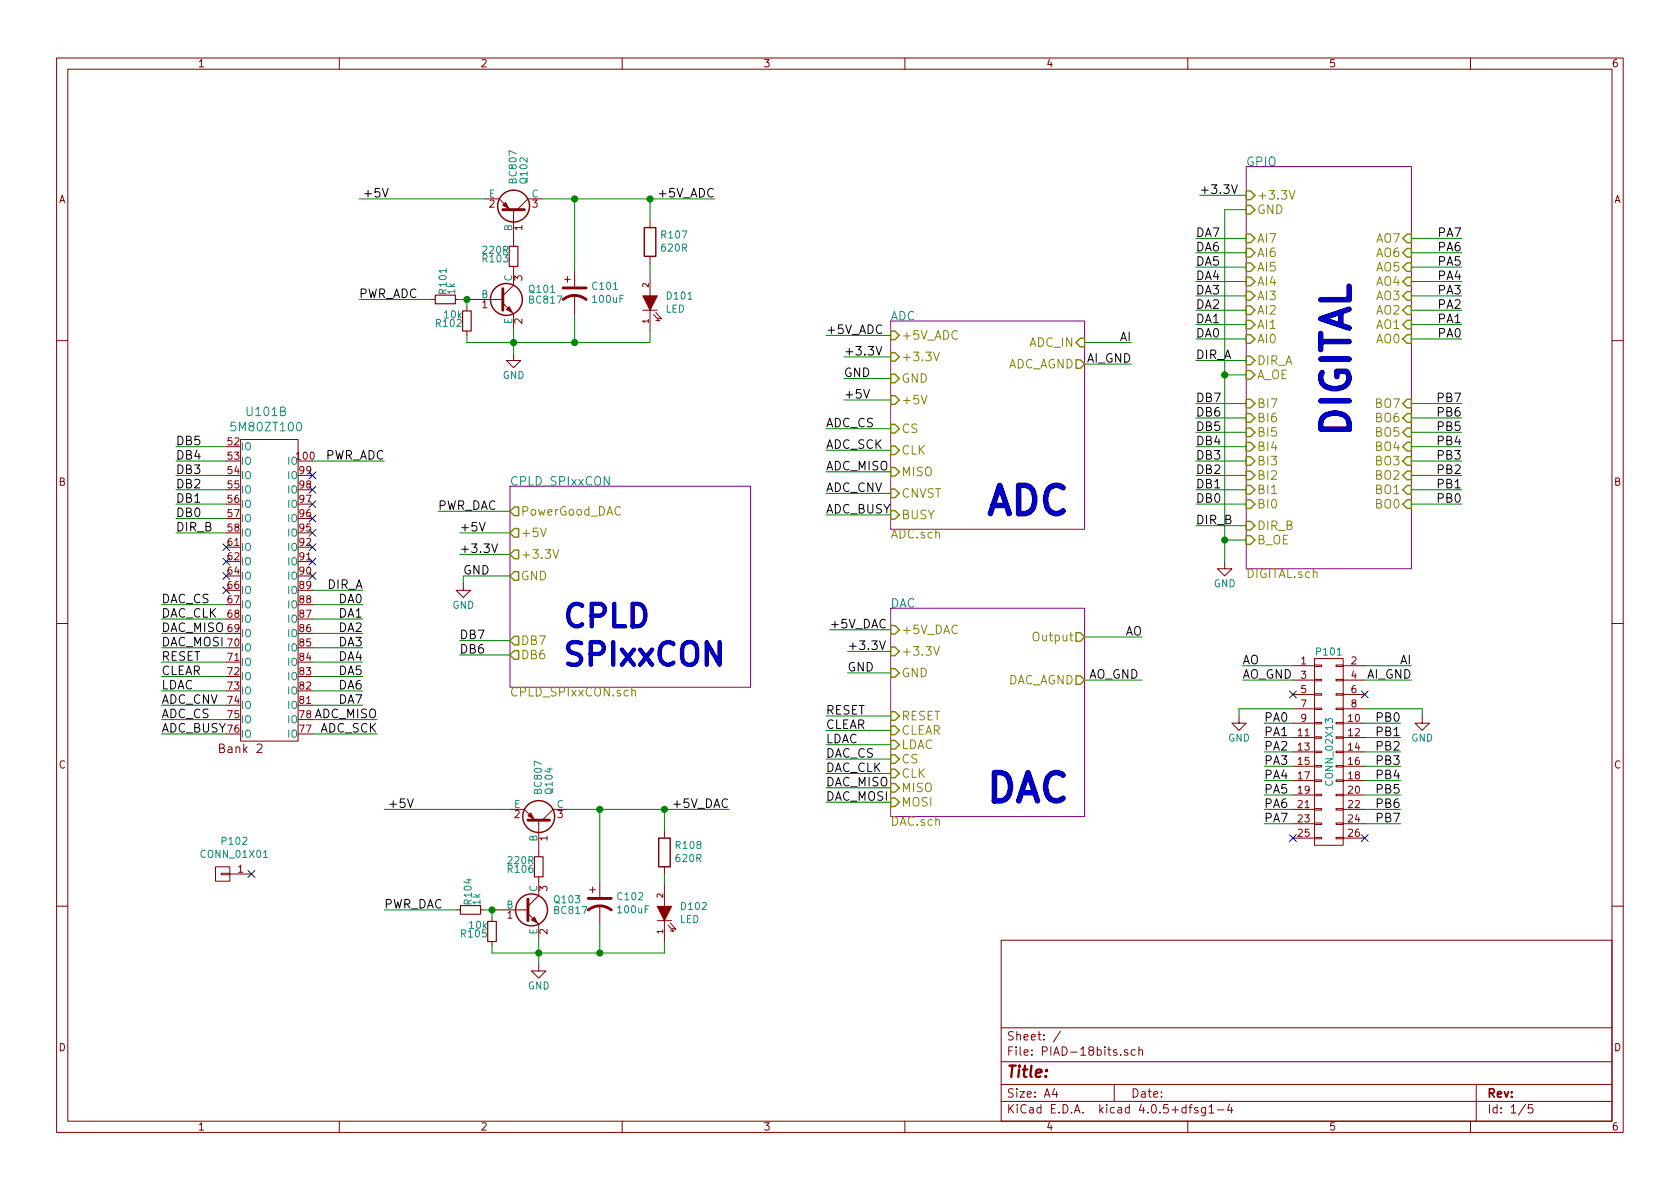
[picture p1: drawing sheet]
EESchema Schematic File Version 2
LIBS:PIAD-18bits-rescue
LIBS:power
LIBS:device
LIBS:transistors
LIBS:conn
LIBS:linear
LIBS:regul
LIBS:74xx
LIBS:cmos4000
LIBS:adc-dac
LIBS:memory
LIBS:xilinx
LIBS:microcontrollers
LIBS:dsp
LIBS:microchip
LIBS:analog_switches
LIBS:motorola
LIBS:texas
LIBS:intel
LIBS:audio
LIBS:interface
LIBS:digital-audio
LIBS:philips
LIBS:display
LIBS:cypress
LIBS:siliconi
LIBS:opto
LIBS:atmel
LIBS:contrib
LIBS:valves
LIBS:PIAD-18bits-cache
EELAYER 25 0
EELAYER END
$Descr A4 11693 8268
encoding utf-8
Sheet 1 5
Title ""
Date ""
Rev ""
Comp ""
Comment1 ""
Comment2 ""
Comment3 ""
Comment4 ""
$EndDescr
$Sheet
S 3550 3375 1675 1400
U 58D18D5E
F0 "CPLD_SPIxxCON" 60
F1 "CPLD_SPIxxCON.sch" 60
F2 "+5V" O L 3550 3700 60 
F3 "+3.3V" O L 3550 3850 60 
F4 "GND" O L 3550 4000 60 
F5 "PowerGood_DAC" O L 3550 3550 60 
F6 "DB6" O L 3550 4550 60 
F7 "DB7" O L 3550 4450 60 
$EndSheet
$Sheet
S 6200 4225 1350 1450
U 58D18D5F
F0 "DAC" 60
F1 "DAC.sch" 60
F2 "Output" O R 7550 4425 60 
F3 "DAC_AGND" O R 7550 4725 60 
F4 "+5V_DAC" I L 6200 4375 60 
F5 "+3.3V" I L 6200 4525 60 
F6 "GND" I L 6200 4675 60 
F7 "RESET" I L 6200 4975 60 
F8 "CLEAR" I L 6200 5075 60 
F9 "LDAC" I L 6200 5175 60 
F10 "CS" I L 6200 5275 60 
F11 "CLK" I L 6200 5375 60 
F12 "MISO" I L 6200 5475 60 
F13 "MOSI" I L 6200 5575 60 
$EndSheet
$Comp
L CONN_02X13 P101
U 1 1
P 9250 5225
F 0 "P101" H 9250 5925 50  0000 C CNN
F 1 "CONN_02X13" V 9250 5225 50  0000 C CNN
F 2 "Pin_Headers:Pin_Header_Straight_2x13_Pitch2.54mm" H 9250 4075 60  0001 C CNN
F 3 "" H 9250 4075 60  0000 C CNN
	1    9250 5225
	1    0    0    -1  
$EndComp
Text Label 8650 4625 0    60   ~ 0
AO
Text Label 7950 4425 2    60   ~ 0
AO
Text Label 8650 4725 0    60   ~ 0
AO_GND
Text Label 7925 4725 2    60   ~ 0
AO_GND
Text Label 5750 4975 0    60   ~ 0
RESET
Text Label 5750 5075 0    60   ~ 0
CLEAR
Text Label 5750 5175 0    60   ~ 0
LDAC
Text Label 5750 5275 0    60   ~ 0
DAC_CS
Text Label 5750 5375 0    60   ~ 0
DAC_CLK
Text Label 5750 5475 0    60   ~ 0
DAC_MISO
Text Label 5750 5575 0    60   ~ 0
DAC_MOSI
Text Label 1125 4600 0    60   ~ 0
RESET
Text Label 1125 4700 0    60   ~ 0
CLEAR
Text Label 1125 4800 0    60   ~ 0
LDAC
Text Label 1125 4200 0    60   ~ 0
DAC_CS
Text Label 1125 4300 0    60   ~ 0
DAC_CLK
Text Label 1125 4500 0    60   ~ 0
DAC_MOSI
Text Label 1125 4400 0    60   ~ 0
DAC_MISO
$Comp
L GND #PWR01
U 1 1
P 8525 3900
F 0 "#PWR01" H 8525 3650 50  0001 C CNN
F 1 "GND" H 8525 3750 50  0000 C CNN
F 2 "" H 8525 3900 50  0000 C CNN
F 3 "" H 8525 3900 50  0000 C CNN
	1    8525 3900
	1    0    0    -1  
$EndComp
Text Label 10175 2350 2    60   ~ 0
PA0
Text Label 10175 2250 2    60   ~ 0
PA1
Text Label 10175 2150 2    60   ~ 0
PA2
Text Label 10175 2050 2    60   ~ 0
PA3
Text Label 10175 1950 2    60   ~ 0
PA4
Text Label 10175 1850 2    60   ~ 0
PA5
Text Label 10175 1750 2    60   ~ 0
PA6
Text Label 10175 1650 2    60   ~ 0
PA7
Text Label 8325 2500 0    60   ~ 0
DIR_A
Text Label 10175 3500 2    60   ~ 0
PB0
Text Label 10175 3400 2    60   ~ 0
PB1
Text Label 10175 3300 2    60   ~ 0
PB2
Text Label 10175 3200 2    60   ~ 0
PB3
Text Label 10175 3100 2    60   ~ 0
PB4
Text Label 10175 3000 2    60   ~ 0
PB5
Text Label 10175 2900 2    60   ~ 0
PB6
Text Label 10175 2800 2    60   ~ 0
PB7
Text Label 8325 3650 0    60   ~ 0
DIR_B
Text Label 8325 2350 0    60   ~ 0
DA0
Text Label 8325 2250 0    60   ~ 0
DA1
Text Label 8325 2150 0    60   ~ 0
DA2
Text Label 8325 2050 0    60   ~ 0
DA3
Text Label 8325 1950 0    60   ~ 0
DA4
Text Label 8325 1850 0    60   ~ 0
DA5
Text Label 8325 1750 0    60   ~ 0
DA6
Text Label 8325 1650 0    60   ~ 0
DA7
Text Label 8325 3500 0    60   ~ 0
DB0
Text Label 8325 3400 0    60   ~ 0
DB1
Text Label 8325 3300 0    60   ~ 0
DB2
Text Label 8325 3200 0    60   ~ 0
DB3
Text Label 8325 3100 0    60   ~ 0
DB4
Text Label 8325 3000 0    60   ~ 0
DB5
Text Label 8325 2900 0    60   ~ 0
DB6
Text Label 8325 2800 0    60   ~ 0
DB7
Text Label 7875 2525 2    60   ~ 0
AI_GND
Text Label 9825 4725 2    60   ~ 0
AI_GND
NoConn ~ 9000 4825
NoConn ~ 9500 4825
$Comp
L GND #PWR02
U 1 1
P 8625 4975
F 0 "#PWR02" H 8625 4725 50  0001 C CNN
F 1 "GND" H 8625 4825 50  0000 C CNN
F 2 "" H 8625 4975 50  0000 C CNN
F 3 "" H 8625 4975 50  0000 C CNN
	1    8625 4975
	1    0    0    -1  
$EndComp
$Comp
L GND #PWR03
U 1 1
P 9900 4975
F 0 "#PWR03" H 9900 4725 50  0001 C CNN
F 1 "GND" H 9900 4825 50  0000 C CNN
F 2 "" H 9900 4975 50  0000 C CNN
F 3 "" H 9900 4975 50  0000 C CNN
	1    9900 4975
	1    0    0    -1  
$EndComp
Text Label 8800 5025 0    60   ~ 0
PA0
Text Label 8800 5125 0    60   ~ 0
PA1
Text Label 8800 5225 0    60   ~ 0
PA2
Text Label 8800 5325 0    60   ~ 0
PA3
Text Label 8800 5425 0    60   ~ 0
PA4
Text Label 8800 5525 0    60   ~ 0
PA5
Text Label 8800 5625 0    60   ~ 0
PA6
Text Label 8800 5725 0    60   ~ 0
PA7
NoConn ~ 9000 5825
NoConn ~ 9500 5825
Text Label 9750 5025 2    60   ~ 0
PB0
Text Label 9750 5125 2    60   ~ 0
PB1
Text Label 9750 5225 2    60   ~ 0
PB2
Text Label 9750 5325 2    60   ~ 0
PB3
Text Label 9750 5425 2    60   ~ 0
PB4
Text Label 9750 5525 2    60   ~ 0
PB5
Text Label 9750 5625 2    60   ~ 0
PB6
Text Label 9750 5725 2    60   ~ 0
PB7
Text Label 2525 4200 2    60   ~ 0
DA0
Text Label 2525 4300 2    60   ~ 0
DA1
Text Label 2525 4400 2    60   ~ 0
DA2
Text Label 2525 4500 2    60   ~ 0
DA3
Text Label 2525 4600 2    60   ~ 0
DA4
Text Label 2525 4700 2    60   ~ 0
DA5
Text Label 2525 4800 2    60   ~ 0
DA6
Text Label 2525 4900 2    60   ~ 0
DA7
Text Label 2525 4100 2    60   ~ 0
DIR_A
Text Label 1225 3600 0    60   ~ 0
DB0
Text Label 1225 3500 0    60   ~ 0
DB1
Text Label 1225 3400 0    60   ~ 0
DB2
Text Label 1225 3300 0    60   ~ 0
DB3
Text Label 1225 3200 0    60   ~ 0
DB4
Text Label 1225 3100 0    60   ~ 0
DB5
Text Label 1225 3700 0    60   ~ 0
DIR_B
Text Label 5750 2975 0    60   ~ 0
ADC_CS
Text Label 5750 3125 0    60   ~ 0
ADC_SCK
Text Label 5750 3275 0    60   ~ 0
ADC_MISO
Text Label 5750 3575 0    60   ~ 0
ADC_BUSY
Text Label 1125 5000 0    60   ~ 0
ADC_CS
Text Label 2625 5100 2    60   ~ 0
ADC_SCK
Text Label 2625 5000 2    60   ~ 0
ADC_MISO
Text Label 1125 5100 0    60   ~ 0
ADC_BUSY
Text Notes 6875 5575 0    197  ~ 39
DAC
Text Notes 6875 3575 0    197  ~ 39
ADC
Text Notes 9400 3025 1    197  ~ 39
DIGITAL
Text Notes 3925 4625 0    157  ~ 31
CPLD\nSPIxxCON
$Sheet
S 6200 2225 1350 1450
U 58D18D68
F0 "ADC" 60
F1 "ADC.sch" 60
F2 "ADC_IN" I R 7550 2375 60 
F3 "+5V_ADC" I L 6200 2325 60 
F4 "GND" I L 6200 2625 60 
F5 "ADC_AGND" O R 7550 2525 60 
F6 "CS" I L 6200 2975 60 
F7 "CLK" I L 6200 3125 60 
F8 "MISO" I L 6200 3275 60 
F9 "CNVST" I L 6200 3425 60 
F10 "BUSY" I L 6200 3575 60 
F11 "+3.3V" I L 6200 2475 60 
F12 "+5V" I L 6200 2775 60 
$EndSheet
$Sheet
S 8675 1150 1150 2800
U 58D18D6A
F0 "GPIO" 60
F1 "DIGITAL.sch" 60
F2 "+3.3V" I L 8675 1350 60 
F3 "GND" I L 8675 1450 60 
F4 "AI7" I L 8675 1650 60 
F5 "AI6" I L 8675 1750 60 
F6 "AI5" I L 8675 1850 60 
F7 "AI4" I L 8675 1950 60 
F8 "AI3" I L 8675 2050 60 
F9 "AI2" I L 8675 2150 60 
F10 "AI1" I L 8675 2250 60 
F11 "AI0" I L 8675 2350 60 
F12 "DIR_A" I L 8675 2500 60 
F13 "A_OE" I L 8675 2600 60 
F14 "AO7" I R 9825 1650 60 
F15 "AO5" I R 9825 1850 60 
F16 "AO6" I R 9825 1750 60 
F17 "AO4" I R 9825 1950 60 
F18 "AO3" I R 9825 2050 60 
F19 "AO2" I R 9825 2150 60 
F20 "AO1" I R 9825 2250 60 
F21 "AO0" I R 9825 2350 60 
F22 "BI7" I L 8675 2800 60 
F23 "BI6" I L 8675 2900 60 
F24 "BI5" I L 8675 3000 60 
F25 "BI4" I L 8675 3100 60 
F26 "BI3" I L 8675 3200 60 
F27 "BI2" I L 8675 3300 60 
F28 "BI1" I L 8675 3400 60 
F29 "BI0" I L 8675 3500 60 
F30 "DIR_B" I L 8675 3650 60 
F31 "BO7" I R 9825 2800 60 
F32 "BO6" I R 9825 2900 60 
F33 "BO5" I R 9825 3000 60 
F34 "BO4" I R 9825 3100 60 
F35 "BO3" I R 9825 3200 60 
F36 "BO2" I R 9825 3300 60 
F37 "BO1" I R 9825 3400 60 
F38 "BO0" I R 9825 3500 60 
F39 "B_OE" I L 8675 3750 60 
$EndSheet
NoConn ~ 1575 3800
NoConn ~ 1575 3900
NoConn ~ 1575 4000
NoConn ~ 1575 4100
Text Label 9825 4625 2    60   ~ 0
AI
Text Label 7875 2375 2    60   ~ 0
AI
Text Label 1125 4900 0    60   ~ 0
ADC_CNV
Text Label 5750 3425 0    60   ~ 0
ADC_CNV
Text Label 5750 2325 0    60   ~ 0
+5V_ADC
Text Label 5875 2475 0    60   ~ 0
+3.3V
Text Label 5775 4375 0    60   ~ 0
+5V_DAC
Text Label 5900 4525 0    60   ~ 0
+3.3V
Text Label 8350 1350 0    60   ~ 0
+3.3V
Text Label 3200 3700 0    60   ~ 0
+5V
Text Label 3200 3850 0    60   ~ 0
+3.3V
Text Label 3225 4000 0    60   ~ 0
GND
Text Label 5875 2625 0    60   ~ 0
GND
Text Label 5900 4675 0    60   ~ 0
GND
$Comp
L R_Small R103
U 1 1
P 3575 1775
F 0 "R103" H 3605 1795 50  0000 L CNN
F 1 "220R" H 3605 1735 50  0000 L CNN
F 2 "Resistors_SMD:R_0805" H 3575 1775 50  0001 C CNN
F 3 "" H 3575 1775 50  0000 C CNN
	1    3575 1775
	-1   0    0    1   
$EndComp
$Comp
L R_Small R102
U 1 1
P 3250 2225
F 0 "R102" H 3280 2245 50  0000 L CNN
F 1 "10k" H 3280 2185 50  0000 L CNN
F 2 "Resistors_SMD:R_0805" H 3250 2225 50  0001 C CNN
F 3 "" H 3250 2225 50  0000 C CNN
	1    3250 2225
	-1   0    0    1   
$EndComp
$Comp
L R_Small R101
U 1 1
P 3100 2075
F 0 "R101" H 3130 2095 50  0000 L CNN
F 1 "1k" H 3130 2035 50  0000 L CNN
F 2 "Resistors_SMD:R_0805" H 3100 2075 50  0001 C CNN
F 3 "" H 3100 2075 50  0000 C CNN
	1    3100 2075
	0    -1   -1   0   
$EndComp
$Comp
L BC237-RESCUE-Alimentacao_PlacasInterface Q101
U 1 1
P 3475 2075
F 0 "Q101" H 3675 2150 50  0000 L CNN
F 1 "BC817" H 3675 2075 50  0000 L CNN
F 2 "TO_SOT_Packages_SMD:SOT-23" H 3675 2000 50  0001 L CIN
F 3 "" H 3475 2075 50  0000 L CNN
	1    3475 2075
	1    0    0    -1  
$EndComp
$Comp
L GND #PWR04
U 1 1
P 3575 2450
F 0 "#PWR04" H 3575 2200 50  0001 C CNN
F 1 "GND" H 3575 2300 50  0000 C CNN
F 2 "" H 3575 2450 50  0000 C CNN
F 3 "" H 3575 2450 50  0000 C CNN
	1    3575 2450
	1    0    0    -1  
$EndComp
$Comp
L BC307-RESCUE-Alimentacao_PlacasInterface Q102
U 1 1
P 3575 1475
F 0 "Q102" H 3775 1550 50  0000 L CNN
F 1 "BC807" H 3775 1475 50  0000 L CNN
F 2 "TO_SOT_Packages_SMD:SOT-23" H 3775 1400 50  0001 L CIN
F 3 "" H 3575 1475 50  0000 L CNN
	1    3575 1475
	0    1    -1   0   
$EndComp
Text Label 2525 1375 0    60   ~ 0
+5V
Text Label 4975 1375 2    60   ~ 0
+5V_ADC
Text Label 2500 2075 0    60   ~ 0
PWR_ADC
$Comp
L GND #PWR05
U 1 1
P 3225 4050
F 0 "#PWR05" H 3225 3800 50  0001 C CNN
F 1 "GND" H 3225 3900 50  0000 C CNN
F 2 "" H 3225 4050 60  0000 C CNN
F 3 "" H 3225 4050 60  0000 C CNN
	1    3225 4050
	1    0    0    -1  
$EndComp
Text Label 3050 3550 0    60   ~ 0
PWR_DAC
Wire Wire Line
	1125 5000 1575 5000
Wire Wire Line
	2625 5100 2175 5100
Wire Wire Line
	2625 5000 2175 5000
Wire Wire Line
	1125 5100 1575 5100
Wire Wire Line
	5750 2325 6200 2325
Wire Wire Line
	5750 2975 6200 2975
Wire Wire Line
	5750 3125 6200 3125
Wire Wire Line
	5750 3275 6200 3275
Wire Wire Line
	5750 3575 6200 3575
Wire Wire Line
	1225 3700 1575 3700
Wire Wire Line
	1225 3600 1575 3600
Wire Wire Line
	1225 3500 1575 3500
Wire Wire Line
	1225 3400 1575 3400
Wire Wire Line
	1225 3300 1575 3300
Wire Wire Line
	1225 3200 1575 3200
Wire Wire Line
	1225 3100 1575 3100
Wire Wire Line
	2525 4100 2175 4100
Wire Wire Line
	2175 4900 2525 4900
Wire Wire Line
	2525 4800 2175 4800
Wire Wire Line
	2525 4700 2175 4700
Wire Wire Line
	2525 4600 2175 4600
Wire Wire Line
	2525 4500 2175 4500
Wire Wire Line
	2525 4400 2175 4400
Wire Wire Line
	2525 4300 2175 4300
Wire Wire Line
	2525 4200 2175 4200
Wire Wire Line
	9500 5725 9750 5725
Wire Wire Line
	9750 5625 9500 5625
Wire Wire Line
	9500 5525 9750 5525
Wire Wire Line
	9750 5425 9500 5425
Wire Wire Line
	9500 5325 9750 5325
Wire Wire Line
	9750 5225 9500 5225
Wire Wire Line
	9500 5125 9750 5125
Wire Wire Line
	9750 5025 9500 5025
Wire Wire Line
	9000 5725 8800 5725
Wire Wire Line
	8800 5625 9000 5625
Wire Wire Line
	9000 5525 8800 5525
Wire Wire Line
	8800 5425 9000 5425
Wire Wire Line
	9000 5325 8800 5325
Wire Wire Line
	8800 5225 9000 5225
Wire Wire Line
	9000 5125 8800 5125
Wire Wire Line
	8800 5025 9000 5025
Wire Wire Line
	9900 4925 9500 4925
Wire Wire Line
	9900 4975 9900 4925
Wire Wire Line
	8625 4925 9000 4925
Wire Wire Line
	8625 4975 8625 4925
Wire Wire Line
	9825 4725 9500 4725
Wire Wire Line
	8675 1650 8325 1650
Wire Wire Line
	8325 1750 8675 1750
Wire Wire Line
	8325 1850 8675 1850
Wire Wire Line
	8325 1950 8675 1950
Wire Wire Line
	8325 2050 8675 2050
Wire Wire Line
	8325 2150 8675 2150
Wire Wire Line
	8325 2250 8675 2250
Wire Wire Line
	8325 2350 8675 2350
Wire Wire Line
	8325 3500 8675 3500
Wire Wire Line
	8325 3400 8675 3400
Wire Wire Line
	8325 3300 8675 3300
Wire Wire Line
	8325 3200 8675 3200
Wire Wire Line
	8325 3100 8675 3100
Wire Wire Line
	8325 3000 8675 3000
Wire Wire Line
	8675 2900 8325 2900
Wire Wire Line
	8325 2800 8675 2800
Wire Wire Line
	8325 3650 8675 3650
Wire Wire Line
	9825 2800 10175 2800
Wire Wire Line
	10175 2900 9825 2900
Wire Wire Line
	9825 3000 10175 3000
Wire Wire Line
	10175 3100 9825 3100
Wire Wire Line
	9825 3200 10175 3200
Wire Wire Line
	10175 3300 9825 3300
Wire Wire Line
	9825 3400 10175 3400
Wire Wire Line
	10175 3500 9825 3500
Wire Wire Line
	8325 2500 8675 2500
Wire Wire Line
	9825 1650 10175 1650
Wire Wire Line
	10175 1750 9825 1750
Wire Wire Line
	9825 1850 10175 1850
Wire Wire Line
	10175 1950 9825 1950
Wire Wire Line
	9825 2050 10175 2050
Wire Wire Line
	10175 2150 9825 2150
Wire Wire Line
	9825 2250 10175 2250
Wire Wire Line
	10175 2350 9825 2350
Wire Wire Line
	8350 1350 8675 1350
Connection ~ 8525 3750
Wire Wire Line
	8525 3750 8675 3750
Connection ~ 8525 2600
Wire Wire Line
	8675 2600 8525 2600
Wire Wire Line
	8525 1450 8675 1450
Wire Wire Line
	8525 1450 8525 3900
Wire Wire Line
	7550 2525 7875 2525
Wire Wire Line
	1125 4700 1575 4700
Wire Wire Line
	1125 4800 1575 4800
Wire Wire Line
	1575 4200 1125 4200
Wire Wire Line
	1125 4300 1575 4300
Wire Wire Line
	1575 4500 1125 4500
Wire Wire Line
	1125 4400 1575 4400
Wire Wire Line
	1125 4600 1575 4600
Wire Wire Line
	5750 5075 6200 5075
Wire Wire Line
	5750 5175 6200 5175
Wire Wire Line
	6200 5275 5750 5275
Wire Wire Line
	5750 5375 6200 5375
Wire Wire Line
	6200 5475 5750 5475
Wire Wire Line
	5750 5575 6200 5575
Wire Wire Line
	5750 4975 6200 4975
Wire Wire Line
	5900 4675 6200 4675
Wire Wire Line
	5900 4525 6200 4525
Wire Wire Line
	5775 4375 6200 4375
Wire Wire Line
	3225 4000 3550 4000
Wire Wire Line
	3225 4050 3225 4000
Wire Wire Line
	3200 3850 3550 3850
Wire Wire Line
	3200 3700 3550 3700
Wire Wire Line
	8650 4725 9000 4725
Wire Wire Line
	5875 2475 6200 2475
Wire Wire Line
	7550 4725 7950 4725
Wire Wire Line
	9000 4625 8650 4625
Wire Wire Line
	7550 4425 7950 4425
Wire Wire Line
	9500 4625 9825 4625
Wire Wire Line
	7550 2375 7875 2375
Wire Wire Line
	1575 4900 1125 4900
Wire Wire Line
	6200 3425 5750 3425
Wire Wire Line
	6200 2625 5875 2625
Wire Wire Line
	3200 2075 3275 2075
Connection ~ 3250 2075
Wire Wire Line
	3575 2275 3575 2450
Wire Wire Line
	3250 2375 4525 2375
Connection ~ 3575 2375
Wire Wire Line
	3000 2075 2500 2075
Wire Wire Line
	3375 1375 2500 1375
Wire Wire Line
	3775 1375 4975 1375
Wire Wire Line
	3550 3550 3050 3550
Wire Wire Line
	3250 2125 3250 2075
Wire Wire Line
	3250 2325 3250 2375
$Comp
L R_Small R106
U 1 1
P 3750 6025
F 0 "R106" H 3780 6045 50  0000 L CNN
F 1 "220R" H 3780 5985 50  0000 L CNN
F 2 "Resistors_SMD:R_0805" H 3750 6025 50  0001 C CNN
F 3 "" H 3750 6025 50  0000 C CNN
	1    3750 6025
	-1   0    0    1   
$EndComp
$Comp
L R_Small R105
U 1 1
P 3425 6475
F 0 "R105" H 3455 6495 50  0000 L CNN
F 1 "10k" H 3455 6435 50  0000 L CNN
F 2 "Resistors_SMD:R_0805" H 3425 6475 50  0001 C CNN
F 3 "" H 3425 6475 50  0000 C CNN
	1    3425 6475
	-1   0    0    1   
$EndComp
$Comp
L R_Small R104
U 1 1
P 3275 6325
F 0 "R104" H 3305 6345 50  0000 L CNN
F 1 "1k" H 3305 6285 50  0000 L CNN
F 2 "Resistors_SMD:R_0805" H 3275 6325 50  0001 C CNN
F 3 "" H 3275 6325 50  0000 C CNN
	1    3275 6325
	0    -1   -1   0   
$EndComp
$Comp
L BC237-RESCUE-Alimentacao_PlacasInterface Q103
U 1 1
P 3650 6325
F 0 "Q103" H 3850 6400 50  0000 L CNN
F 1 "BC817" H 3850 6325 50  0000 L CNN
F 2 "TO_SOT_Packages_SMD:SOT-23" H 3850 6250 50  0001 L CIN
F 3 "" H 3650 6325 50  0000 L CNN
	1    3650 6325
	1    0    0    -1  
$EndComp
$Comp
L GND #PWR06
U 1 1
P 3750 6700
F 0 "#PWR06" H 3750 6450 50  0001 C CNN
F 1 "GND" H 3750 6550 50  0000 C CNN
F 2 "" H 3750 6700 50  0000 C CNN
F 3 "" H 3750 6700 50  0000 C CNN
	1    3750 6700
	1    0    0    -1  
$EndComp
$Comp
L BC307-RESCUE-Alimentacao_PlacasInterface Q104
U 1 1
P 3750 5725
F 0 "Q104" H 3950 5800 50  0000 L CNN
F 1 "BC807" H 3950 5725 50  0000 L CNN
F 2 "TO_SOT_Packages_SMD:SOT-23" H 3950 5650 50  0001 L CIN
F 3 "" H 3750 5725 50  0000 L CNN
	1    3750 5725
	0    1    -1   0   
$EndComp
Text Label 2700 5625 0    60   ~ 0
+5V
Text Label 5075 5625 2    60   ~ 0
+5V_DAC
Text Label 2675 6325 0    60   ~ 0
PWR_DAC
Wire Wire Line
	3375 6325 3450 6325
Connection ~ 3425 6325
Wire Wire Line
	3750 6525 3750 6700
Wire Wire Line
	3425 6625 4625 6625
Connection ~ 3750 6625
Wire Wire Line
	3175 6325 2675 6325
Wire Wire Line
	3550 5625 2675 5625
Wire Wire Line
	3950 5625 5075 5625
Wire Wire Line
	3425 6375 3425 6325
Wire Wire Line
	3425 6575 3425 6625
$Comp
L CP1 C101
U 1 1
P 4000 2025
F 0 "C101" H 4115 2071 50  0000 L CNN
F 1 "100uF" H 4115 1980 50  0000 L CNN
F 2 "Capacitors_SMD:CP_Elec_6.3x5.3" H 4000 2025 50  0001 C CNN
F 3 "" H 4000 2025 50  0000 C CNN
	1    4000 2025
	1    0    0    -1  
$EndComp
Wire Wire Line
	4000 1875 4000 1375
Connection ~ 4000 1375
Wire Wire Line
	4000 2375 4000 2175
$Comp
L CP1 C102
U 1 1
P 4175 6275
F 0 "C102" H 4290 6321 50  0000 L CNN
F 1 "100uF" H 4290 6230 50  0000 L CNN
F 2 "Capacitors_SMD:CP_Elec_6.3x5.3" H 4175 6275 50  0001 C CNN
F 3 "" H 4175 6275 50  0000 C CNN
	1    4175 6275
	1    0    0    -1  
$EndComp
Wire Wire Line
	4175 6625 4175 6425
Wire Wire Line
	4175 6125 4175 5625
Connection ~ 4175 5625
Wire Wire Line
	6200 2775 5875 2775
Text Label 5875 2775 0    60   ~ 0
+5V
Text Label 3200 4550 0    60   ~ 0
DB6
Text Label 3200 4450 0    60   ~ 0
DB7
Wire Wire Line
	3550 4550 3200 4550
Wire Wire Line
	3200 4450 3550 4450
$Comp
L 5M80ZT100 U101
U 2 1
P 1875 4100
F 0 "U101" H 1853 5347 60  0000 C CNN
F 1 "5M80ZT100" H 1853 5241 60  0000 C CNN
F 2 "Housings_QFP:TQFP-100_14x14mm_Pitch0.5mm" H 1875 4100 60  0001 C CNN
F 3 "" H 1875 4100 60  0000 C CNN
	2    1875 4100
	1    0    0    -1  
$EndComp
NoConn ~ 2175 3300
NoConn ~ 2175 3400
NoConn ~ 2175 3500
NoConn ~ 2175 3600
NoConn ~ 2175 3700
NoConn ~ 2175 3800
NoConn ~ 2175 3900
NoConn ~ 2175 4000
$Comp
L CONN_01X01 P102
U 1 1
P 1550 6075
F 0 "P102" H 1469 5850 50  0000 C CNN
F 1 "CONN_01X01" H 1469 5941 50  0000 C CNN
F 2 "Controle:LNLS_LOGO_Silk" H 1550 6075 50  0001 C CNN
F 3 "" H 1550 6075 50  0000 C CNN
	1    1550 6075
	-1   0    0    1   
$EndComp
NoConn ~ 1750 6075
$Comp
L R R107
U 1 1
P 4525 1675
F 0 "R107" H 4455 1629 50  0000 R CNN
F 1 "620R" H 4455 1720 50  0000 R CNN
F 2 "Resistors_SMD:R_0805" V 4455 1675 50  0001 C CNN
F 3 "" H 4525 1675 50  0000 C CNN
	1    4525 1675
	-1   0    0    1   
$EndComp
$Comp
L LED D101
U 1 1
P 4525 2100
F 0 "D101" V 4571 1992 50  0000 R CNN
F 1 "LED" V 4480 1992 50  0000 R CNN
F 2 "LEDs:LED_0805" H 4525 2100 50  0001 C CNN
F 3 "" H 4525 2100 50  0000 C CNN
	1    4525 2100
	0    -1   -1   0   
$EndComp
Wire Wire Line
	4525 1525 4525 1375
Connection ~ 4525 1375
Wire Wire Line
	4525 1825 4525 1900
Wire Wire Line
	4525 2375 4525 2300
Connection ~ 4000 2375
$Comp
L R R108
U 1 1
P 4625 5925
F 0 "R108" H 4555 5879 50  0000 R CNN
F 1 "620R" H 4555 5970 50  0000 R CNN
F 2 "Resistors_SMD:R_0805" V 4555 5925 50  0001 C CNN
F 3 "" H 4625 5925 50  0000 C CNN
	1    4625 5925
	-1   0    0    1   
$EndComp
$Comp
L LED D102
U 1 1
P 4625 6350
F 0 "D102" V 4671 6242 50  0000 R CNN
F 1 "LED" V 4580 6242 50  0000 R CNN
F 2 "LEDs:LED_0805" H 4625 6350 50  0001 C CNN
F 3 "" H 4625 6350 50  0000 C CNN
	1    4625 6350
	0    -1   -1   0   
$EndComp
Wire Wire Line
	4625 5775 4625 5625
Connection ~ 4625 5625
Wire Wire Line
	4625 6075 4625 6150
Wire Wire Line
	4625 6625 4625 6550
Connection ~ 4175 6625
Text Label 2675 3200 2    60   ~ 0
PWR_ADC
Wire Wire Line
	2175 3200 2675 3200
$EndSCHEMATC
